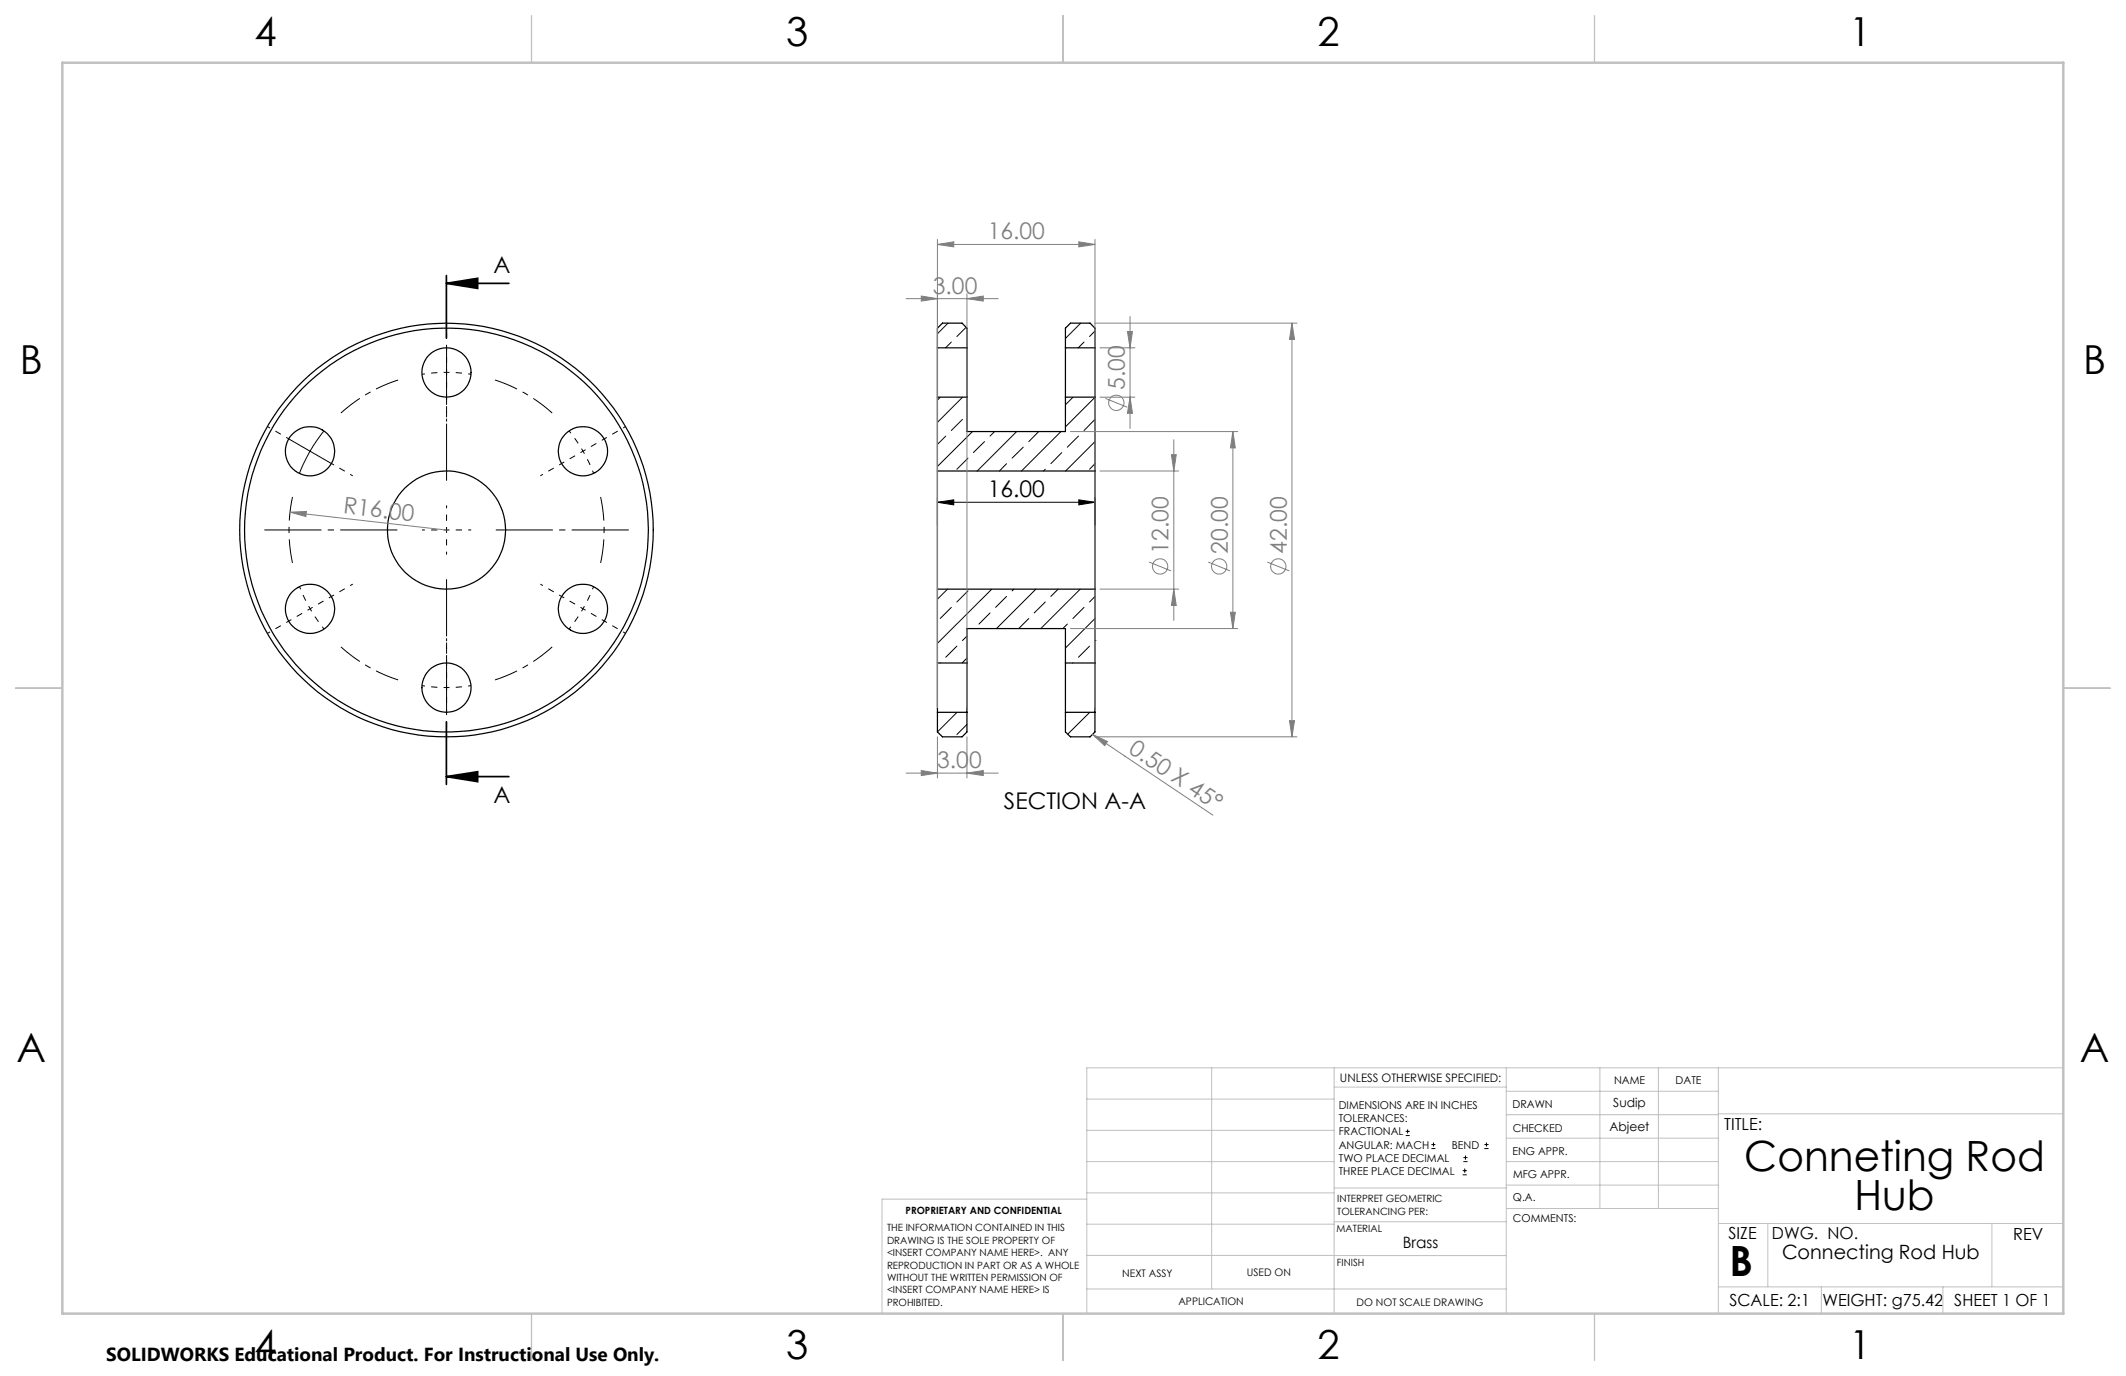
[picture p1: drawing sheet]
<svg xmlns="http://www.w3.org/2000/svg" width="432mm" height="279mm" viewBox="0 0 432 279" stroke-linecap="round" stroke-linejoin="round" font-family="sans-serif">
<g fill="none" stroke="#000" stroke-width=".25">
<path d="M190.4 70.6v10M190.4 70.6h6M190.4 70.6v-4l1-1h4l1 1v4M196.4 70.6v10M216.4 70.6v10M216.4 70.6v-4l1-1h4l1 1v4M216.4 70.6h6M222.4 70.6v10M190.4 95.6v24M190.4 80.6h6M190.4 95.6h32M190.4 80.6v15"/>
<path d="M196.4 80.6v7h20v-7M216.4 80.6h6M222.4 95.6v24M222.4 80.6v15M190.4 119.6h32M190.4 119.6v15M222.4 119.6v15M190.4 134.6v10M190.4 134.6h6M196.4 134.6v10M196.4 134.6v-7h20v7M216.4 134.6v10"/>
<path d="M216.4 134.6h6M222.4 134.6v10M190.4 144.6h6M190.4 144.6v4l1 1h4l1-1v-4M216.4 144.6v4l1 1h4l1-1v-4M216.4 144.6h6"/>
<circle cx="90.7" cy="75.6" r="5"/>
<circle cx="63" cy="91.6" r="5"/>
<circle cx="118.4" cy="91.6" r="5"/>
<circle cx="90.7" cy="107.6" r="42"/>
<circle cx="90.7" cy="107.6" r="41"/>
<circle cx="90.7" cy="107.6" r="12"/>
<circle cx="63" cy="123.6" r="5"/>
<circle cx="90.7" cy="139.6" r="5"/>
<circle cx="118.4" cy="123.6" r="5"/>
</g>
<g fill="none" stroke="#000" stroke-width=".2">
<path d="M192.5 65.6l-2.1 2.2M193.2 69.5l-1.1 1.1M196.2 66.5l-1.9 1.8M219.5 65.6l-3.1 3.1M220.2 69.5l-1.2 1.1M222.4 67.2l-1.1 1.1M58.6 89.1l8.7 5M65.8 87.5a31.4 31.4 0 0 0-5 8.6M191 80.7l-.6 .5M192.1 88.5l-1.7 1.7M195.5 85.2l-2.3 2.2M195.5 80.6l-5.1 5.2"/>
<path d="M196.6 93l-2.3 2.3M197.5 87.6l-7.1 7.1M200 89.7l-2.3 2.2M202 87.6l-.9 .9M204.4 94.2l-1.4 1.4M206.5 87.6l-8 8M207.8 90.8l-2.2 2.2M211 87.6l-2 2.1M212.3 95.3l-.4 .3M215.5 87.6l-8 8M215.7 91.9l-2.3 2.3M217.9 80.7l-1.5 1.5"/>
<path d="M219 88.5l-2.2 2.3M222.4 80.7l-6 6M222.4 89.7l-6 5.9M222.4 85.2l-2.2 2.2M222.4 94.2l-1.1 1.1M190.4 102l3.3-.5v1zM190.4 101v5.6M190.4 102h32M192.4 119.6l-2 2.1M196.6 120l-2.3 2.2M201.4 119.6l-11 11M205.9 119.6l-.3 .4"/>
<path d="M210.4 119.6l-8 8M214.9 119.6l-1.5 1.5M219.1 101.5l3.3 .5-3.3 .5zM219.4 119.6l-8 8M222.4 101v5.6M191 134.6h-.1M193.2 123.3l-2.2 2.3M194.3 131.2l-2.2 2.3M196.4 133.6l-1 1M196.4 129.2l-.9 .9M201.1 124.5l-2.3 2.2M204.4 121.1l-2.2 2.2"/>
<path d="M209 125.6l-2.1 2M212.3 122.2l-2.3 2.3M216.8 126.7l-.9 .9M217.9 134.6h-.1M220.2 123.3l-2.3 2.3M221.3 131.2l-2.3 2.3M222.4 130.1h.1M222.4 125.6l-6 6M222.4 134.6h.1M222.4 121.1l-1.1 1.1M194.4 144.6l-4 4M196.4 147.1l-2.1 2.1"/>
<path d="M216.9 144.6l-.1 .1M221.3 144.6l-4.4 4.5M285.5 230.6h.8M285.5 229.7h.8M285.9 229.3v.9M290.7 233.2h.8M290.7 232.4h.8M291.1 232v.8M297.1 238.5h.8M297.1 237.7h.8M297.2 235.9h.9M297.2 235.1h.9"/>
<path d="M297.5 237.3v.8M297.6 234.6v.9M301.5 233.2h.8M301.5 232.4h.8M301.9 232v.8"/>
</g>
<g fill="none" stroke="#808080" stroke-width=".2">
<path d="M190.4 49.6l3.3-.5v1zM190.4 48.6v95M190.4 49.6h32M196.4 59.7v83.9M219.1 49.1l3.3 .5-3.3 .5zM222.4 48.6v95M184 60.6h18.7M187.1 60.1l3.3 .5-3.3 .5zM196.4 60.6l3.3-.5v1zM222.4 65.6h41M223.4 70.6h7.1M229 67.3h1l-.5 3.3z"/>
<path d="M229.5 64.3v22.7M262.4 65.6l.5 3.3h-1zM262.4 65.6v84M217.4 87.6h34M223.4 80.6h7.1M223.4 95.6h16M224.5 80.9l4.5 1.8M229.5 80.6l.5 3.3h-1zM237.9 92.3h1l-.5 3.3zM238.4 89.3v36.7M250.4 87.6l.5 3.3h-1zM250.4 87.6v40"/>
<path d="M58.9 104l3.3-.1-.1 1zM58.9 104l31.8 3.6M223.4 119.6h16M233.4 114.1l4.4 1.8M238.4 119.6l.5 3.3h-1zM245.4 114.1l4.4 1.8M257.4 114.1l4.5 1.8M217.4 127.6h34M249.9 124.3h1l-.5 3.3zM184 157h18.7M187.1 156.5l3.3 .5-3.3 .5zM190.4 149.6v8.4"/>
<path d="M196.4 157l3.3-.5v1zM196.4 149.6v8.4M221.9 149.1l3 1.5-.5 .8zM221.9 149.1l24.4 16.4M222.4 149.6h41M261.9 146.3h1l-.5 3.3z"/>
<circle cx="226.7" cy="81.8" r="1.55"/>
<circle cx="235.6" cy="115" r="1.56"/>
<circle cx="247.6" cy="115" r="1.56"/>
<circle cx="259.6" cy="115" r="1.56"/>
</g>
<g fill="none" stroke="#000" stroke-width=".2" stroke-dasharray="15.2 1.3 1.3 1.3" stroke-dashoffset="14.6" stroke-linecap="butt">
<path d="M90.7 75.6l-5 .4M90.7 75.6l5 .4M90.7 75.6v-5M90.7 75.6v5M90.7 70.6v-5M58.7 89.1l-4.4-2.5M67.3 94.1l4.3 2.5M90.7 80.6v5M114.1 94.1l-4.3 2.5M118.4 91.6l-2.8-4.1M118.4 91.6l2.2 4.5M118.4 91.6l4.3-2.5"/>
<path d="M118.4 91.6l-4.3 2.5M122.7 89.1l4.4-2.5M90.7 107.6v-5M90.7 107.6h-5M90.7 107.6v5M90.7 107.6h5M58.7 126.1l-4.4 2.5M63 123.6l2.8 4.1M63 123.6l-2.2-4.5M63 123.6l-4.3 2.5M63 123.6l4.3-2.5M67.3 121.1l4.3-2.5"/>
<path d="M90.7 139.6l5-.4M90.7 139.6l-5-.4M90.7 139.6v5M90.7 139.6v-5M90.7 134.6v-5M114.1 121.1l-4.3-2.5M118.4 123.6l2.2-4.5M118.4 123.6l-2.8 4.1M118.4 123.6l4.3 2.5M118.4 123.6l-4.3-2.5M122.7 126.1l4.4 2.5M90.7 144.6v5"/>
</g>
<path d="M80.9 77.2a32 32 0 0 0-11.7 6.7M112.1 83.9a32 32 0 0 0-11.6-6.7M59.4 100.9a32 32 0 0 0 0 13.4M122 114.3a32 32 0 0 0 0-13.4M69.2 131.4a32 32 0 0 0 11.7 6.7M100.5 138.1a32 32 0 0 0 11.6-6.7" fill="none" stroke="#000" stroke-width=".2" stroke-dasharray="15.2 1.3 1.3 1.3" stroke-dashoffset="10.4" stroke-linecap="butt"/>
<path d="M90.7 57.5l6.3-1v2.1zM90.7 57.5h12.7M90.7 56v12.7M90.7 157.7l6.3-1v2zM90.7 146.6v12.7M90.7 157.7h12.7" fill="none" stroke="#000" stroke-width=".35"/>
<path d="M90.7 97.6v-27M80.7 107.6h-27M90.7 117.6v27M100.7 107.6h27" fill="none" stroke="#000" stroke-width=".2" stroke-dasharray="15.2 1.3 1.3 1.3" stroke-dashoffset="3.6" stroke-linecap="butt"/>
<g fill="none" stroke="#c0c0c0" stroke-width=".2">
<path d="M246.1 216.8v44.9M271 216.8v49.9M305.9 216.8v49.9M324.9 216.8v28.6M336.8 216.8v28.6M349 216.8v49.9M419.1 216.8h-198.4v49.9M220.7 235.9h50.3M220.7 229.5h50.3M220.7 223.2h50.3M271 220.7h34.9M305.9 231.1h43.1"/>
<path d="M305.9 226.3h43.1M305.9 221.6h43.1M305.9 235.9h43.1M349 226.2h70.1M220.7 248.6h50.3M220.7 242.2h50.3M220.7 254.9h50.3M220.7 243.5h-41.6v23.2M271 255h34.9M271 248.1h35M271 241.2h35M305.9 240.6h43.1"/>
<path d="M306 245.4h43M349 248.4h70.1M359.1 248.4v12.9M404.6 248.4v12.9M220.7 261.7h85.2M349 261.3h70.1M369.9 261.3v5.4M394.6 261.3v5.4"/>
</g>
<path d="M107.9 3.2v9.5M215.9 3.2v9.5M323.8 3.2v9.5M3.1 139.7h9.6M419.1 139.7h9.5M107.9 266.7v9.6M215.9 266.7v9.6M323.8 266.7v9.6" fill="none" stroke="#c0c0c0" stroke-width=".25"/>
<path d="M12.7 12.7h406.4v254h-406.4z" fill="none" stroke="#c0c0c0" stroke-width=".5"/>
<g fill="#000">
<path d="M90.7 57.5l6.3-1v2.1zM90.7 157.7l6.3-1v2z"/>
<path d="M219.1 101.5l3.3 .5-3.3 .5zM190.4 102l3.3-.5v1z"/>
</g>
<g fill="#808080">
<path d="M58.9 104l3.3-.1-.1 1z"/>
<path d="M221.9 149.1l3 1.5-.5 .8z"/>
<path d="M190.4 49.6l3.3-.5v1zM219.1 49.1l3.3 .5-3.3 .5zM187.1 60.1l3.3 .5-3.3 .5zM196.4 60.6l3.3-.5v1zM187.1 156.5l3.3 .5-3.3 .5zM196.4 157l3.3-.5v1z"/>
<path d="M229.5 80.6l.5 3.3h-1zM229 67.3h1l-.5 3.3z"/>
<path d="M261.9 146.3h1l-.5 3.3zM262.4 65.6l.5 3.3h-1z"/>
<path d="M250.4 87.6l.5 3.3h-1zM249.9 124.3h1l-.5 3.3zM237.9 92.3h1l-.5 3.3zM238.4 119.6l.5 3.3h-1z"/>
</g>
<g font-size="8.5">
<text x="354.3" y="237.7">Conneting Rod</text>
<text x="376.7" y="245.8">Hub</text>
<text x="351.3" y="259">B</text>
</g>
<g font-size="8.1">
<text x="51.7" y="9.3">4</text>
<text x="159.7" y="9.3">3</text>
<text x="267.6" y="9.3">2</text>
<text x="375.6" y="9.3">1</text>
<text x="4" y="76">B</text>
<text x="423.1" y="76">B</text>
<text x="3.3" y="215.7">A</text>
<text x="422.4" y="215.7">A</text>
<text x="51.7" y="276">4</text>
<text x="159.7" y="276">3</text>
<text x="267.6" y="276">2</text>
<text x="375.6" y="276">1</text>
</g>
<g font-size="4.7" fill="#808080">
<text x="200.6" y="48.6">16.00</text>
<text x="189.5" y="59.6">3.00</text>
<text x="228.5" y="79.2" transform="rotate(-90 228.5 79.2)">5.00</text>
<text x="69.6" y="104.2" transform="rotate(6 69.6 104.2)">R16.00</text>
<text x="237.4" y="112.4" transform="rotate(-90 237.4 112.4)">12.00</text>
<text x="249.4" y="112.4" transform="rotate(-90 249.4 112.4)">20.00</text>
<text x="261.4" y="112.4" transform="rotate(-90 261.4 112.4)">42.00</text>
<text x="190.3" y="155.9">3.00</text>
<text x="229" y="152.7" transform="rotate(34 229 152.7)">0.50 X 45°</text>
</g>
<g font-size="4.7">
<text x="100.3" y="55.4">A</text>
<text x="200.6" y="101">16.00</text>
<text x="100.3" y="163">A</text>
<text x="203.9" y="164.4">SECTION A-A</text>
</g>
<text font-size="4" x="361.9" y="255.7">Connecting Rod Hub</text>
<text font-size="3.8" x="21.6" y="276.3">SOLIDWORKS Educational Product. For Instructional Use Only.</text>
<g font-size="3.4">
<text x="350.2" y="229.5">TITLE:</text>
<text x="351.1" y="251.6">SIZE</text>
<text x="359.9" y="251.6">DWG. NO.</text>
<text x="408.9" y="251.7">REV</text>
<text x="351.2" y="265.2">SCALE: 2:1</text>
<text x="370.1" y="265.3">WEIGHT: g75.42</text>
<text x="396.9" y="265.2">SHEET 1 OF 1</text>
</g>
<text font-size="3.2" x="284.9" y="253.3">Brass</text>
<g font-size="2.5">
<text x="327.7" y="224.8">Sudip</text>
<text x="326.9" y="229.6">Abjeet</text>
</g>
<text font-size="2.4" x="272.2" y="219.7">UNLESS OTHERWISE SPECIFIED:</text>
<g font-size="2.2">
<text x="327.8" y="220.1">NAME</text>
<text x="340.3" y="220.2">DATE</text>
<text x="271.9" y="225.3">DIMENSIONS ARE IN INCHES</text>
<text x="271.9" y="227.9">TOLERANCES:</text>
<text x="307.2" y="224.9">DRAWN</text>
<text x="271.9" y="230.6">FRACTIONAL</text>
<text x="271.9" y="233.2">ANGULAR: MACH</text>
<text x="294.9" y="233.2">BEND</text>
<text x="307.3" y="229.8">CHECKED</text>
<text x="271.9" y="235.9">TWO PLACE DECIMAL</text>
<text x="271.9" y="238.5">THREE PLACE DECIMAL</text>
<text x="307.2" y="234.4">ENG APPR.</text>
<text x="307.3" y="239.2">MFG APPR.</text>
<text x="307.3" y="243.9">Q.A.</text>
<text x="307.3" y="248.1">COMMENTS:</text>
</g>
<g font-size="2.1">
<text x="227.9" y="259.2">NEXT ASSY</text>
<text x="253.3" y="259.2">USED ON</text>
<text x="239.3" y="265">APPLICATION</text>
<text x="275.5" y="265.1">DO NOT SCALE DRAWING</text>
</g>
<g font-size="2">
<text x="271.6" y="244.1">INTERPRET GEOMETRIC</text>
<text x="180.2" y="250">THE INFORMATION CONTAINED IN THIS</text>
<text x="183.9" y="246.4">PROPRIETARY AND CONFIDENTIAL</text>
<text x="271.5" y="250.2">MATERIAL</text>
<text x="271.6" y="246.6">TOLERANCING PER:</text>
<text x="180.2" y="252.5">DRAWING IS THE SOLE PROPERTY OF</text>
<text x="180.2" y="255.1">&lt;INSERT COMPANY NAME HERE&gt;. ANY</text>
<text x="180.2" y="257.6">REPRODUCTION IN PART OR AS A WHOLE</text>
<text x="271.5" y="257">FINISH</text>
<text x="180.2" y="260.1">WITHOUT THE WRITTEN PERMISSION OF</text>
<text x="180.2" y="262.6">&lt;INSERT COMPANY NAME HERE&gt; IS</text>
<text x="180.2" y="265.2">PROHIBITED.</text>
</g>
</svg>
